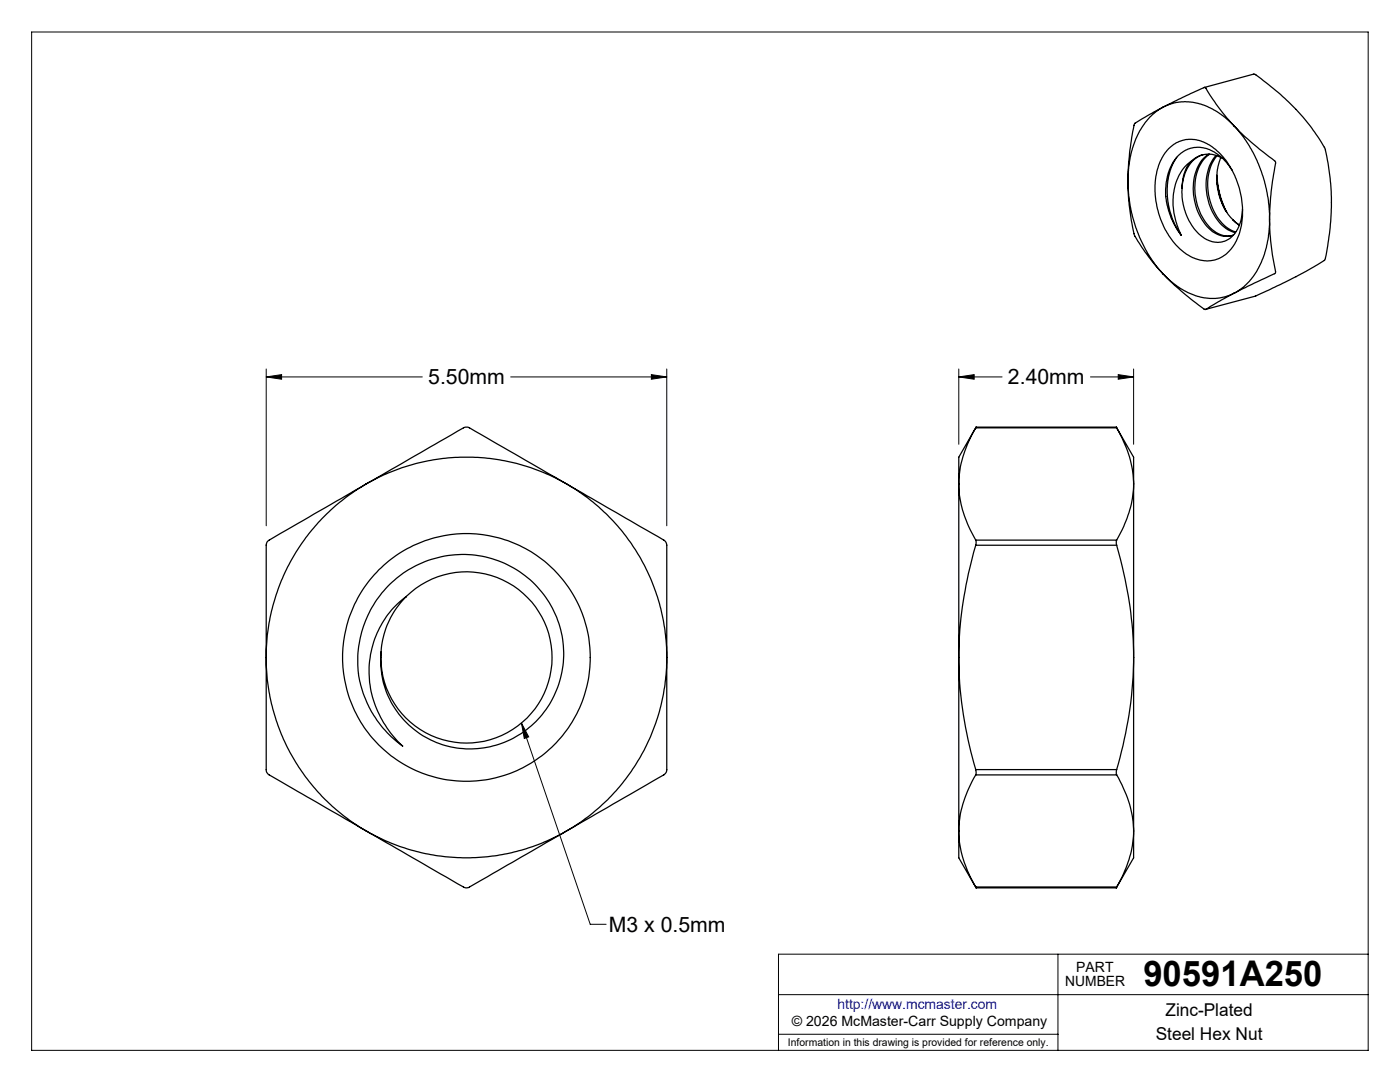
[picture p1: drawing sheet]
<svg xmlns="http://www.w3.org/2000/svg" width="279mm" height="216mm" viewBox="0 0 279 216" stroke-linecap="round" stroke-linejoin="round" font-family="sans-serif">
<g fill="none" stroke="#000" stroke-width=".2">
<path d="M6.3 6.4h266.7v203.2h-266.7zM53.1 75.2l3.1-.4v.9zM53.1 73.6v31.3M53.1 75.2h31.2M101.9 75.2h31.2M130 74.8l3.1 .4-3.1 .5zM133.1 73.6v31.3M191.3 75.2l3.1-.4v.9zM191.3 75.2h8.7M191.3 73.6v15.1M217.6 75.2h8.6M223.2 74.8l3 .4-3 .5z"/>
<path d="M226.2 73.6v15.1M104.1 144.3l1.4 2.7-.9 .4zM104.1 144.3l13.7 40.1h3.2M155.4 198.5h117.6M211.1 190.4v19.2M273 190.4h-117.6v19.2M155.4 206.4h55.7"/>
</g>
<g fill="none" stroke="#000" stroke-width=".25">
<path d="M240.3 17.5l10.1-2.7a43.3 43.3 0 0 1 14.1 15.1 47.9 47.9 0 0 1-.2 22l-5.6 3.3-8.1 3.9-10 2.6M225.1 36.1l.1 2.9 .4 2.2 1.1 4.3 .7 1.8 1.6 3.2 1.6 2.3 1.6 1.9M225.1 36.1a38.7 38.7 0 0 0 1.4 11.1 43.7 43.7 0 0 0 5.7 7.5M232.2 21.3l8.1-3.8 .3 .1a42.5 42.5 0 0 0 5.7 7.6M232.2 21.3l-1.5 1-1.2 1-1.4 1.7-1.1 1.9-1 2.7-.4 1.7-.4 2-.1 2.8M232.2 21.3l2-.7 1.5-.3 2.2 .1 1.8 .4 1.2 .4 2.1 1.1 1.4 1.1 1.9 1.8M232.2 21.3l-4.3 2.4-1.5 1a53.4 53.4 0 0 0-1.3 11.4M233.2 29.7a6.5 6.5 0 0 1 8.9-.2 16.3 16.3 0 0 1 4.9 17.9 6.4 6.4 0 0 1-8 4.4 12.4 12.4 0 0 1-7.2-7.6 14.9 14.9 0 0 1 .5-13.4zM234.8 31.4a13.8 13.8 0 0 0-.1 13.8l1.1 1.8M235.9 37.6a11.2 11.2 0 0 0 4.8 10.1 4.4 4.4 0 0 0 6.5-2.5l.5-1.5 .3-2M237.7 32.2a8 8 0 0 0-1.8 5.4M237.7 32.2a9.9 9.9 0 0 0-3.5 9.3 15.3 15.3 0 0 0 1.6 5.5"/>
<path d="M240.1 30.9a6 6 0 0 0-4 4.8l-.2 1.9M241.2 30.8a8.1 8.1 0 0 0-3 7.4 10.6 10.6 0 0 0 4.2 8.3 3.9 3.9 0 0 0 3.8 .3M241.4 30.8a8.1 8.1 0 0 0-2.9 7.4 10.4 10.4 0 0 0 4.6 8.4l1.2 .4h1.4M242.7 31a10.4 10.4 0 0 0-1 10.8 7.4 7.4 0 0 0 4.9 4.6M242.9 31.1a10.6 10.6 0 0 0-.6 11.1 7.4 7.4 0 0 0 4.3 4.1M242.9 35a17.4 17.4 0 0 0 1.9 7.3M243.7 31.4a12 12 0 0 0 2.4 12.5M243.9 31.6a5 5 0 0 0-6.2 .6M245.9 33.9a8.6 8.6 0 0 0-7-4.5 6.5 6.5 0 0 0-5.7 5 14.1 14.1 0 0 0 2.6 12.6M246.3 25.2a84.4 84.4 0 0 0 8.3 7.1v.2a58.8 58.8 0 0 0-1.2 11.2M246.3 25.2l1.9 2.2 1.1 1.7 1.6 3 .8 2 .7 2.2 .6 3.1 .4 4.3M232.2 54.7l1.4 1.4 1.9 1.4 1.6 .9 1.9 .7 1.4 .3 2.2 .1 2-.3 1.7-.7"/>
<path d="M232.2 54.7a54.6 54.6 0 0 0 8.4 7.1l5.7-3.3M244.6 42.1a14.9 14.9 0 0 1-1.7-5.7l.7 3.1 1.1 2.7M246.1 43.9l1.2 1.1M246.1 43.9l1.3 1M253.4 43.7l-.4 4.2-.6 2.7-.7 1.8-1 1.9-1.4 1.8-1 1.1-2 1.3M253.4 43.7a65.5 65.5 0 0 0 1.1 10.8l-8.2 4M73.1 96.6a40 40 0 0 0-20 34.6M73.1 96.6l-17.1 9.8-2.3 1.4-.4 .4-.2 .4v22.6M73.1 96.6a40.1 40.1 0 0 1 40 0M73.1 96.6l19.8-11.4 .8 .2 19.4 11.2M113.1 96.6a39.9 39.9 0 0 1 20 34.6M113.1 96.6l18.2 10.5 1.2 .7 .4 .4 .2 .5v22.5"/>
<path d="M191.3 96.6v34.6M191.3 96.6a21.9 21.9 0 0 0 3.4 11.2M194.7 85.4a22.2 22.2 0 0 0-3.4 11.2M194.7 85.4h28.1M194.8 85.2l-.1 .2M194.8 85.2l-3.5 6v5.4M194.8 85.2h28M222.8 85.2v.2M222.8 85.2l3.4 6v5.4M222.8 85.4a22.2 22.2 0 0 1 3.4 11.2M226.2 96.6v34.6M226.2 96.6a22.8 22.8 0 0 1-3.4 11.2"/>
<path d="M77.4 116.9a20.4 20.4 0 0 1 34.8 10 18.8 18.8 0 0 1-25.6 21 17.8 17.8 0 0 1-9.8-22l.2-.5a17.3 17.3 0 0 1 4.1-6.4 19.1 19.1 0 0 0-3.2 27.2l2.5 2.7a21 21 0 0 1-7.9-23.9 22.2 22.2 0 0 1 4.9-8.1zM81.1 119a17.1 17.1 0 0 1 27 4 17.1 17.1 0 0 1-11.3 24.8 17.1 17.1 0 0 1-20.7-17.8M81.1 119l-.2 .2M194.7 108.8a80.6 80.6 0 0 0-3.4 22.4M194.7 107.8v1M194.7 108.8h28.1M194.7 107.8h28.1M222.8 108.8a80.6 80.6 0 0 1 3.4 22.4M222.8 107.8v1M53.1 131.2a40 40 0 0 0 20 34.6M53.1 131.2l.1 22.9 .5 .5 19.4 11.2M133.1 131.2a39.9 39.9 0 0 1-20 34.6"/>
<path d="M133.1 131.2v22.5l-.1 .4-.5 .5-19.4 11.2M191.3 131.2a80.2 80.2 0 0 0 3.4 22.4M191.3 131.2v34.6M226.2 131.2v34.6M226.2 131.2a80.2 80.2 0 0 1-3.4 22.4M194.7 153.6v1M194.7 154.6a22.2 22.2 0 0 0-3.4 11.2M194.7 153.6h28.1M194.7 154.6h28.1M222.8 154.6a22.2 22.2 0 0 1 3.4 11.2M222.8 153.6v1M73.1 165.8a39.9 39.9 0 0 0 40 0"/>
<path d="M73.1 165.8l18.2 10.6 1.7 .8 .6-.1 19.5-11.3M191.3 165.8a21.9 21.9 0 0 0 3.4 11.2M191.3 165.8v5.4l3.5 6M194.7 177l.1 .2M194.7 177h28.1M194.8 177.2h28M222.8 177v.2M226.2 165.8a22.8 22.8 0 0 1-3.4 11.2M226.2 165.8v5.4l-3.4 6"/>
<circle cx="93.1" cy="131.2" r="24.7"/>
</g>
<path d="M53.1 75.2l3.1-.4v.9zM130 74.8l3.1 .4-3.1 .5zM104.1 144.3l1.4 2.7-.9 .4zM191.3 75.2l3.1-.4v.9zM223.2 74.8l3 .4-3 .5z" fill="#000"/>
<text font-size="7.1" x="228.2" y="196.8">90591A250</text>
<g font-size="4.2">
<text x="85.5" y="76.6">5.50mm</text>
<text x="201.2" y="76.6">2.40mm</text>
<text x="121.5" y="186">M3 x 0.5mm</text>
</g>
<g font-size="3.5">
<text x="232.6" y="202.8">Zinc-Plated</text>
<text x="230.6" y="207.5">Steel Hex Nut</text>
</g>
<g font-size="2.8">
<text x="212.6" y="196.8">NUMBER</text>
<text x="214.8" y="194">PART</text>
<text x="158" y="204.8">© 2026 McMaster-Carr Supply Company</text>
</g>
<text font-size="2.8" fill="#00f" x="167.1" y="201.4">http://www.mcmaster.com</text>
<text font-size="2.1" x="157.3" y="208.6">Information in this drawing is provided for reference only.</text>
</svg>
